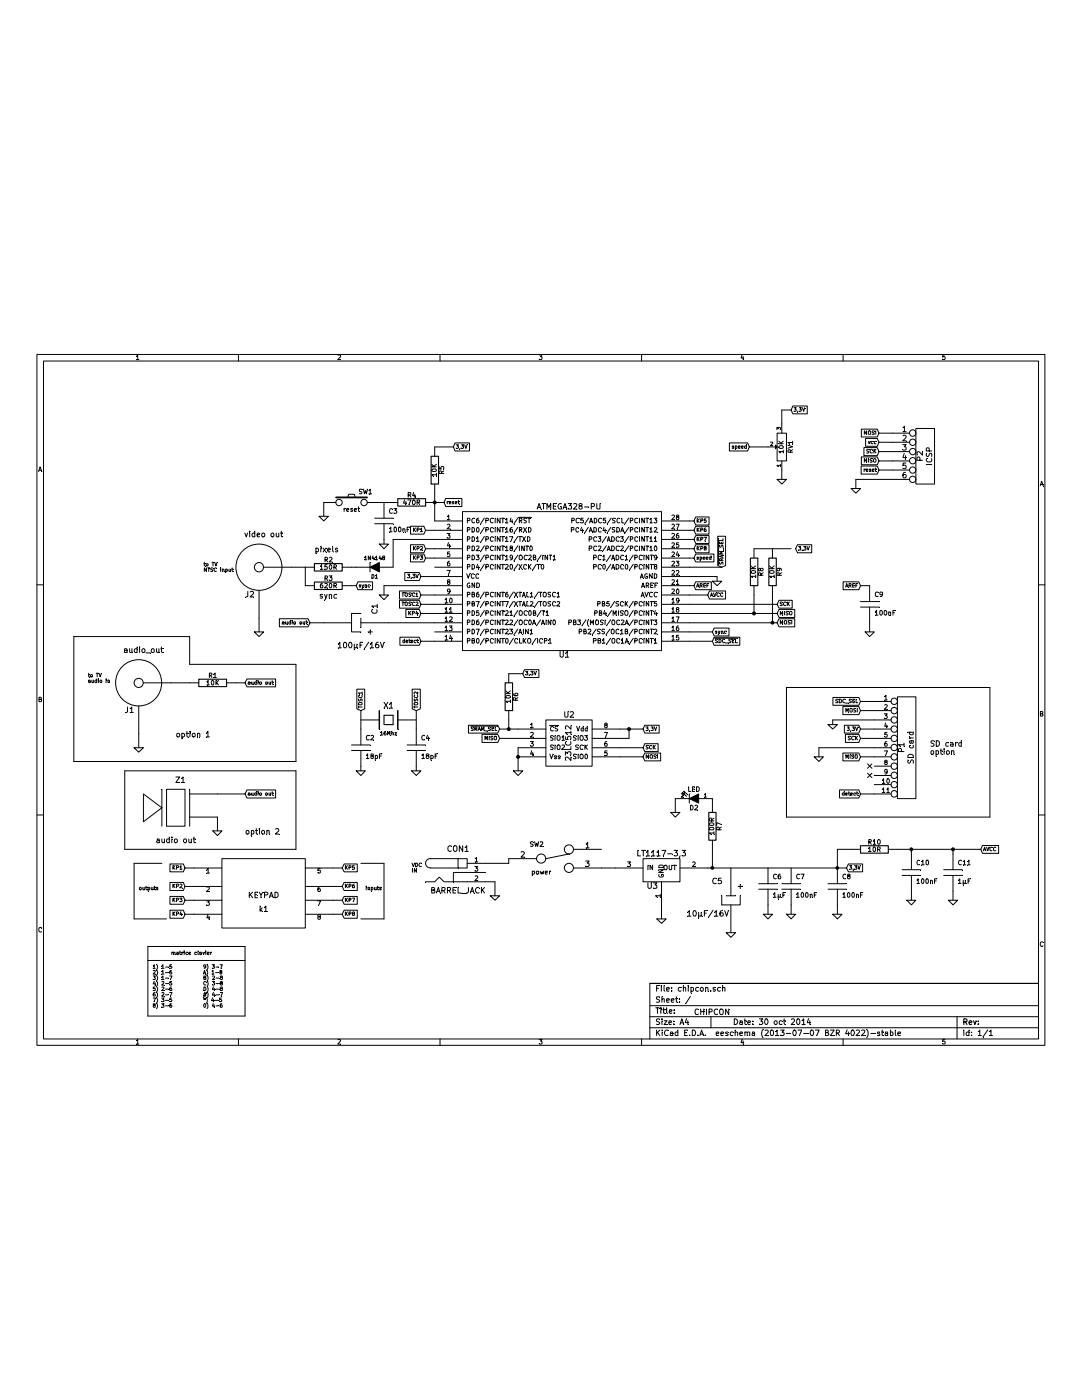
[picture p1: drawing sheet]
EESchema Schematic File Version 2
LIBS:power
LIBS:device
LIBS:transistors
LIBS:conn
LIBS:linear
LIBS:regul
LIBS:74xx
LIBS:cmos4000
LIBS:adc-dac
LIBS:memory
LIBS:xilinx
LIBS:special
LIBS:microcontrollers
LIBS:dsp
LIBS:microchip
LIBS:analog_switches
LIBS:motorola
LIBS:texas
LIBS:intel
LIBS:audio
LIBS:interface
LIBS:digital-audio
LIBS:philips
LIBS:display
LIBS:cypress
LIBS:siliconi
LIBS:opto
LIBS:atmel
LIBS:contrib
LIBS:valves
LIBS:librairie-personnelle
LIBS:chipcon-cache
EELAYER 27 0
EELAYER END
$Descr A4 11693 8268
encoding utf-8
Sheet 1 1
Title ""
Date "30 oct 2014"
Rev ""
Comp ""
Comment1 ""
Comment2 ""
Comment3 ""
Comment4 ""
$EndDescr
$Comp
L ATMEGA328-PU U1
U 1 1
P 6100 2650
F 0 "U1" H 6100 1650 60  0000 C CNN
F 1 "ATMEGA328-PU" H 6150 3250 60  0000 C CNN
F 2 "" H 6100 2650 60  0000 C CNN
F 3 "" H 6100 2650 60  0000 C CNN
	1    6100 2650
	1    0    0    -1  
$EndComp
$Comp
L PHONO_JACK J2
U 1 1
P 2800 2700
F 0 "J2" H 2700 2400 60  0000 C CNN
F 1 "video out" H 2850 3050 60  0000 C CNN
F 2 "~" H 2800 2700 60  0000 C CNN
F 3 "~" H 2800 2700 60  0000 C CNN
	1    2800 2700
	1    0    0    -1  
$EndComp
$Comp
L GND #PWR3
U 1 1
P 2800 3400
F 0 "#PWR3" H 2800 3400 30  0001 C CNN
F 1 "GND" H 2800 3330 30  0001 C CNN
F 2 "" H 2800 3400 60  0000 C CNN
F 3 "" H 2800 3400 60  0000 C CNN
	1    2800 3400
	1    0    0    -1  
$EndComp
$Comp
L R R2
U 1 1
P 3550 2700
F 0 "R2" V 3630 2700 50  0000 C CNN
F 1 "150R" V 3550 2700 50  0000 C CNN
F 2 "~" H 3550 2700 60  0000 C CNN
F 3 "~" H 3550 2700 60  0000 C CNN
	1    3550 2700
	0    -1   -1   0   
$EndComp
$Comp
L R R3
U 1 1
P 3550 2900
F 0 "R3" V 3630 2900 50  0000 C CNN
F 1 "620R" V 3550 2900 50  0000 C CNN
F 2 "~" H 3550 2900 60  0000 C CNN
F 3 "~" H 3550 2900 60  0000 C CNN
	1    3550 2900
	0    -1   -1   0   
$EndComp
Text Notes 3400 2550 0    60   ~ 0
pixels\n
Text Notes 3450 3050 0    60   ~ 0
sync
$Comp
L DIODE D1
U 1 1
P 4050 2700
F 0 "D1" H 4050 2800 40  0000 C CNN
F 1 "1N4148" H 4050 2600 40  0000 C CNN
F 2 "~" H 4050 2700 60  0000 C CNN
F 3 "~" H 4050 2700 60  0000 C CNN
	1    4050 2700
	-1   0    0    1   
$EndComp
Text GLabel 7700 3500 2    39   Input ~ 0
~SDC_SEL
Text GLabel 8400 3100 2    39   Input ~ 0
SCK
Text GLabel 8400 3300 2    39   Input ~ 0
MOSI
Text GLabel 8400 3200 2    39   Input ~ 0
MISO
$Comp
L LT1117 U3
U 1 1
P 7150 6100
F 0 "U3" H 7050 6050 60  0000 C CNN
F 1 "LT1117-3,3" H 7150 6400 60  0000 C CNN
F 2 "" H 7150 6100 60  0000 C CNN
F 3 "" H 7150 6100 60  0000 C CNN
	1    7150 6100
	1    0    0    -1  
$EndComp
$Comp
L C C6
U 1 1
P 8300 6150
F 0 "C6" H 8350 6250 50  0000 L CNN
F 1 "1µF" H 8350 6050 50  0000 L CNN
F 2 "~" H 8300 6150 60  0000 C CNN
F 3 "~" H 8300 6150 60  0000 C CNN
	1    8300 6150
	1    0    0    -1  
$EndComp
$Comp
L BARREL_JACK CON1
U 1 1
P 4950 6000
F 0 "CON1" H 4950 6250 60  0000 C CNN
F 1 "BARREL_JACK" H 4950 5800 60  0000 C CNN
F 2 "" H 4950 6000 60  0000 C CNN
F 3 "" H 4950 6000 60  0000 C CNN
	1    4950 6000
	1    0    0    -1  
$EndComp
$Comp
L GND #PWR9
U 1 1
P 5350 6250
F 0 "#PWR9" H 5350 6250 30  0001 C CNN
F 1 "GND" H 5350 6180 30  0001 C CNN
F 2 "" H 5350 6250 60  0000 C CNN
F 3 "" H 5350 6250 60  0000 C CNN
	1    5350 6250
	1    0    0    -1  
$EndComp
$Comp
L C C10
U 1 1
P 9850 6000
F 0 "C10" H 9900 6100 50  0000 L CNN
F 1 "100nF" H 9900 5900 50  0000 L CNN
F 2 "~" H 9850 6000 60  0000 C CNN
F 3 "~" H 9850 6000 60  0000 C CNN
	1    9850 6000
	1    0    0    -1  
$EndComp
$Comp
L GND #PWR11
U 1 1
P 7150 6500
F 0 "#PWR11" H 7150 6500 30  0001 C CNN
F 1 "GND" H 7150 6430 30  0001 C CNN
F 2 "" H 7150 6500 60  0000 C CNN
F 3 "" H 7150 6500 60  0000 C CNN
	1    7150 6500
	1    0    0    -1  
$EndComp
$Comp
L GND #PWR15
U 1 1
P 8300 6450
F 0 "#PWR15" H 8300 6450 30  0001 C CNN
F 1 "GND" H 8300 6380 30  0001 C CNN
F 2 "" H 8300 6450 60  0000 C CNN
F 3 "" H 8300 6450 60  0000 C CNN
	1    8300 6450
	1    0    0    -1  
$EndComp
Text Notes 4450 5950 0    39   ~ 0
VDC\nIN
Text GLabel 9150 5950 2    39   Input ~ 0
3,3V
Text GLabel 4550 2800 0    39   Input ~ 0
3,3V
Text GLabel 7650 3000 2    39   Input ~ 0
AVCC
$Comp
L C C11
U 1 1
P 10300 6000
F 0 "C11" H 10350 6100 50  0000 L CNN
F 1 "1µF" H 10350 5900 50  0000 L CNN
F 2 "~" H 10300 6000 60  0000 C CNN
F 3 "~" H 10300 6000 60  0000 C CNN
	1    10300 6000
	1    0    0    -1  
$EndComp
$Comp
L C C7
U 1 1
P 8550 6150
F 0 "C7" H 8600 6250 50  0000 L CNN
F 1 "100nF" H 8600 6050 50  0000 L CNN
F 2 "~" H 8550 6150 60  0000 C CNN
F 3 "~" H 8550 6150 60  0000 C CNN
	1    8550 6150
	1    0    0    -1  
$EndComp
$Comp
L GND #PWR17
U 1 1
P 8550 6450
F 0 "#PWR17" H 8550 6450 30  0001 C CNN
F 1 "GND" H 8550 6380 30  0001 C CNN
F 2 "" H 8550 6450 60  0000 C CNN
F 3 "" H 8550 6450 60  0000 C CNN
	1    8550 6450
	1    0    0    -1  
$EndComp
$Comp
L GND #PWR7
U 1 1
P 4150 3000
F 0 "#PWR7" H 4150 3000 30  0001 C CNN
F 1 "GND" H 4150 2930 30  0001 C CNN
F 2 "" H 4150 3000 60  0000 C CNN
F 3 "" H 4150 3000 60  0000 C CNN
	1    4150 3000
	1    0    0    -1  
$EndComp
$Comp
L GND #PWR13
U 1 1
P 7750 2850
F 0 "#PWR13" H 7750 2850 30  0001 C CNN
F 1 "GND" H 7750 2780 30  0001 C CNN
F 2 "" H 7750 2850 60  0000 C CNN
F 3 "" H 7750 2850 60  0000 C CNN
	1    7750 2850
	1    0    0    -1  
$EndComp
$Comp
L SWITCH_INV SW2
U 1 1
P 6000 5850
F 0 "SW2" H 5800 6000 50  0000 C CNN
F 1 "power" H 5850 5700 50  0000 C CNN
F 2 "~" H 6000 5850 60  0000 C CNN
F 3 "~" H 6000 5850 60  0000 C CNN
	1    6000 5850
	1    0    0    -1  
$EndComp
$Comp
L R R8
U 1 1
P 8150 2750
F 0 "R8" V 8230 2750 50  0000 C CNN
F 1 "10K" V 8150 2750 50  0000 C CNN
F 2 "~" H 8150 2750 60  0000 C CNN
F 3 "~" H 8150 2750 60  0000 C CNN
	1    8150 2750
	1    0    0    -1  
$EndComp
$Comp
L R R9
U 1 1
P 8350 2750
F 0 "R9" V 8430 2750 50  0000 C CNN
F 1 "10K" V 8350 2750 50  0000 C CNN
F 2 "~" H 8350 2750 60  0000 C CNN
F 3 "~" H 8350 2750 60  0000 C CNN
	1    8350 2750
	1    0    0    -1  
$EndComp
Text GLabel 8600 2500 2    39   Input ~ 0
3,3V
$Comp
L R R5
U 1 1
P 4700 1650
F 0 "R5" V 4780 1650 50  0000 C CNN
F 1 "10K" V 4700 1650 50  0000 C CNN
F 2 "~" H 4700 1650 60  0000 C CNN
F 3 "~" H 4700 1650 60  0000 C CNN
	1    4700 1650
	1    0    0    -1  
$EndComp
Text GLabel 4900 1400 2    39   Input ~ 0
3,3V
$Comp
L SW_PUSH SW1
U 1 1
P 3800 2000
F 0 "SW1" H 3950 2110 50  0000 C CNN
F 1 "reset" H 3800 1920 50  0000 C CNN
F 2 "~" H 3800 2000 60  0000 C CNN
F 3 "~" H 3800 2000 60  0000 C CNN
	1    3800 2000
	1    0    0    -1  
$EndComp
$Comp
L GND #PWR4
U 1 1
P 3500 2150
F 0 "#PWR4" H 3500 2150 30  0001 C CNN
F 1 "GND" H 3500 2080 30  0001 C CNN
F 2 "" H 3500 2150 60  0000 C CNN
F 3 "" H 3500 2150 60  0000 C CNN
	1    3500 2150
	1    0    0    -1  
$EndComp
Text Notes 7500 7550 0    59   ~ 0
CHIPCON\n
$Comp
L CONN_6 P2
U 1 1
P 10000 1500
F 0 "P2" V 9950 1500 60  0000 C CNN
F 1 "ICSP" V 10050 1500 60  0000 C CNN
F 2 "" H 10000 1500 60  0000 C CNN
F 3 "" H 10000 1500 60  0000 C CNN
	1    10000 1500
	1    0    0    -1  
$EndComp
Text GLabel 9500 1350 0    39   Input ~ 0
vcc
Text GLabel 9500 1650 0    39   Input ~ 0
reset
Text GLabel 4800 2000 2    39   Input ~ 0
reset
Text GLabel 10600 5750 2    39   Input ~ 0
AVCC
$Comp
L GND #PWR21
U 1 1
P 9250 1850
F 0 "#PWR21" H 9250 1850 30  0001 C CNN
F 1 "GND" H 9250 1780 30  0001 C CNN
F 2 "" H 9250 1850 60  0000 C CNN
F 3 "" H 9250 1850 60  0000 C CNN
	1    9250 1850
	1    0    0    -1  
$EndComp
Text GLabel 9300 4450 0    39   Input ~ 0
3,3V
$Comp
L GND #PWR19
U 1 1
P 9000 4400
F 0 "#PWR19" H 9000 4400 30  0001 C CNN
F 1 "GND" H 9000 4330 30  0001 C CNN
F 2 "" H 9000 4400 60  0000 C CNN
F 3 "" H 9000 4400 60  0000 C CNN
	1    9000 4400
	1    0    0    -1  
$EndComp
$Comp
L GND #PWR18
U 1 1
P 8850 4750
F 0 "#PWR18" H 8850 4750 30  0001 C CNN
F 1 "GND" H 8850 4680 30  0001 C CNN
F 2 "" H 8850 4750 60  0000 C CNN
F 3 "" H 8850 4750 60  0000 C CNN
	1    8850 4750
	1    0    0    -1  
$EndComp
Text GLabel 9300 4150 0    39   Input ~ 0
SDC_SEL
Text GLabel 9300 4250 0    39   Input ~ 0
MOSI
Text GLabel 9300 4550 0    39   Input ~ 0
SCK
Text GLabel 9300 4750 0    39   Input ~ 0
MISO
NoConn ~ 9400 4850
NoConn ~ 9400 4950
$Comp
L 23LC512 U2
U 1 1
P 6150 4550
F 0 "U2" H 6150 4800 60  0000 C CNN
F 1 "23LC512" V 6150 4500 60  0000 C CNN
F 2 "~" H 6150 4550 60  0000 C CNN
F 3 "~" H 6150 4550 60  0000 C CNN
	1    6150 4550
	1    0    0    -1  
$EndComp
$Comp
L GND #PWR10
U 1 1
P 5600 4900
F 0 "#PWR10" H 5600 4900 30  0001 C CNN
F 1 "GND" H 5600 4830 30  0001 C CNN
F 2 "" H 5600 4900 60  0000 C CNN
F 3 "" H 5600 4900 60  0000 C CNN
	1    5600 4900
	1    0    0    -1  
$EndComp
Text GLabel 6950 4450 2    39   Input ~ 0
3,3V
$Comp
L C C8
U 1 1
P 9050 6150
F 0 "C8" H 9100 6250 50  0000 L CNN
F 1 "100nF" H 9100 6050 50  0000 L CNN
F 2 "~" H 9050 6150 60  0000 C CNN
F 3 "~" H 9050 6150 60  0000 C CNN
	1    9050 6150
	1    0    0    -1  
$EndComp
$Comp
L GND #PWR20
U 1 1
P 9050 6450
F 0 "#PWR20" H 9050 6450 30  0001 C CNN
F 1 "GND" H 9050 6380 30  0001 C CNN
F 2 "" H 9050 6450 60  0000 C CNN
F 3 "" H 9050 6450 60  0000 C CNN
	1    9050 6450
	1    0    0    -1  
$EndComp
$Comp
L CRYSTAL X1
U 1 1
P 4200 4350
F 0 "X1" H 4200 4500 60  0000 C CNN
F 1 "16Mhz" H 4200 4200 39  0000 C CNN
F 2 "~" H 4200 4350 60  0000 C CNN
F 3 "~" H 4200 4350 60  0000 C CNN
	1    4200 4350
	1    0    0    -1  
$EndComp
$Comp
L C C2
U 1 1
P 3900 4650
F 0 "C2" H 3950 4750 50  0000 L CNN
F 1 "18pF" H 3950 4550 50  0000 L CNN
F 2 "~" H 3900 4650 60  0000 C CNN
F 3 "~" H 3900 4650 60  0000 C CNN
	1    3900 4650
	1    0    0    -1  
$EndComp
$Comp
L C C4
U 1 1
P 4500 4650
F 0 "C4" H 4550 4750 50  0000 L CNN
F 1 "18pF" H 4550 4550 50  0000 L CNN
F 2 "~" H 4500 4650 60  0000 C CNN
F 3 "~" H 4500 4650 60  0000 C CNN
	1    4500 4650
	1    0    0    -1  
$EndComp
$Comp
L GND #PWR5
U 1 1
P 3900 4900
F 0 "#PWR5" H 3900 4900 30  0001 C CNN
F 1 "GND" H 3900 4830 30  0001 C CNN
F 2 "" H 3900 4900 60  0000 C CNN
F 3 "" H 3900 4900 60  0000 C CNN
	1    3900 4900
	1    0    0    -1  
$EndComp
$Comp
L GND #PWR8
U 1 1
P 4500 4900
F 0 "#PWR8" H 4500 4900 30  0001 C CNN
F 1 "GND" H 4500 4830 30  0001 C CNN
F 2 "" H 4500 4900 60  0000 C CNN
F 3 "" H 4500 4900 60  0000 C CNN
	1    4500 4900
	1    0    0    -1  
$EndComp
Text GLabel 3900 4250 1    39   Input ~ 0
TOSC1
Text GLabel 4500 4250 1    39   Input ~ 0
TOSC2
Text GLabel 4550 3000 0    39   Input ~ 0
TOSC1
Text GLabel 4550 3100 0    39   Input ~ 0
TOSC2
Text GLabel 3850 2900 2    39   Input ~ 0
sync
Text GLabel 7700 3400 2    39   Input ~ 0
sync
Text GLabel 7800 2700 1    39   Input ~ 0
~SRAM_SEL
Text GLabel 9500 1550 0    39   Input ~ 0
MISO
Text GLabel 9500 1450 0    39   Input ~ 0
SCK
Text GLabel 9500 1250 0    39   Input ~ 0
MOSI
Text GLabel 5400 4450 0    39   Input ~ 0
~SRAM_SEL
Text GLabel 6950 4650 2    39   Input ~ 0
SCK
Text GLabel 6950 4750 2    39   Input ~ 0
MOSI
Text GLabel 5400 4550 0    39   Input ~ 0
MISO
$Comp
L PHONO_JACK J1
U 1 1
P 1500 3950
F 0 "J1" H 1400 3650 60  0000 C CNN
F 1 "audio_out" H 1550 4300 60  0000 C CNN
F 2 "~" H 1500 3950 60  0000 C CNN
F 3 "~" H 1500 3950 60  0000 C CNN
	1    1500 3950
	1    0    0    -1  
$EndComp
$Comp
L GND #PWR1
U 1 1
P 1500 4650
F 0 "#PWR1" H 1500 4650 30  0001 C CNN
F 1 "GND" H 1500 4580 30  0001 C CNN
F 2 "" H 1500 4650 60  0000 C CNN
F 3 "" H 1500 4650 60  0000 C CNN
	1    1500 4650
	1    0    0    -1  
$EndComp
$Comp
L R R1
U 1 1
P 2300 3950
F 0 "R1" V 2380 3950 50  0000 C CNN
F 1 "10K" V 2300 3950 50  0000 C CNN
F 2 "~" H 2300 3950 60  0000 C CNN
F 3 "~" H 2300 3950 60  0000 C CNN
	1    2300 3950
	0    -1   -1   0   
$EndComp
$Comp
L R R6
U 1 1
P 5500 4100
F 0 "R6" V 5580 4100 50  0000 C CNN
F 1 "10K" V 5500 4100 50  0000 C CNN
F 2 "~" H 5500 4100 60  0000 C CNN
F 3 "~" H 5500 4100 60  0000 C CNN
	1    5500 4100
	1    0    0    -1  
$EndComp
Text GLabel 5650 3850 2    39   Input ~ 0
3,3V
$Comp
L KEYPAD k1
U 1 1
P 2850 6300
F 0 "k1" H 2850 6200 60  0000 C CNN
F 1 "KEYPAD" H 2850 6350 60  0000 C CNN
F 2 "~" H 2850 6300 60  0000 C CNN
F 3 "~" H 2850 6300 60  0000 C CNN
	1    2850 6300
	1    0    0    -1  
$EndComp
Text GLabel 2000 5950 0    39   Input ~ 0
KP1
Text GLabel 2000 6150 0    39   Input ~ 0
KP2
Text GLabel 2000 6300 0    39   Input ~ 0
KP3
Text GLabel 2000 6450 0    39   Input ~ 0
KP4
Text GLabel 3700 5950 2    39   Input ~ 0
KP5
Text GLabel 3700 6150 2    39   Input ~ 0
KP6
Text GLabel 3700 6300 2    39   Input ~ 0
KP7
Text GLabel 3700 6450 2    39   Input ~ 0
KP8
Text GLabel 7500 2500 2    39   Input ~ 0
KP8
Text GLabel 7500 2400 2    39   Input ~ 0
KP7
Text GLabel 7500 2300 2    39   Input ~ 0
KP6
Text GLabel 7500 2200 2    39   Input ~ 0
KP5
Text GLabel 4600 2300 0    39   Input ~ 0
KP1
Text GLabel 4600 2500 0    39   Input ~ 0
KP2
Text GLabel 4600 2600 0    39   Input ~ 0
KP3
Text GLabel 4550 3200 0    39   Input ~ 0
KP4
Text Notes 1500 6200 0    39   ~ 0
outputs
Text Notes 3950 6200 0    39   ~ 0
inputs
Text Notes 1650 7050 0    39   ~ 0
1) 1-5           9) 3-7\n2) 1-6           A) 1-8\n3) 1-7           B) 2-8\n4) 2-5           C) 3-8\n5) 2-6           D) 4-8\n6) 2-7           #) 4-7\n7) 3-5           *) 4-5\n8) 3-6           0) 4-6
Text Notes 1850 6900 0    39   ~ 0
matrice clavier\n
$Comp
L CONN_11 P1
U 1 1
P 9800 4650
F 0 "P1" V 9750 4650 60  0000 C CNN
F 1 "SD card" V 9850 4650 60  0000 C CNN
F 2 "" H 9800 4650 60  0000 C CNN
F 3 "" H 9800 4650 60  0000 C CNN
	1    9800 4650
	1    0    0    -1  
$EndComp
Text GLabel 9300 5150 0    39   Input ~ 0
detect
Text GLabel 4550 3500 0    39   Input ~ 0
detect
$Comp
L R R4
U 1 1
P 4450 2000
F 0 "R4" V 4530 2000 50  0000 C CNN
F 1 "470R" V 4450 2000 50  0000 C CNN
F 2 "~" H 4450 2000 60  0000 C CNN
F 3 "~" H 4450 2000 60  0000 C CNN
	1    4450 2000
	0    -1   -1   0   
$EndComp
$Comp
L C C3
U 1 1
P 4150 2200
F 0 "C3" H 4200 2300 50  0000 L CNN
F 1 "100nF" H 4200 2100 50  0000 L CNN
F 2 "~" H 4150 2200 60  0000 C CNN
F 3 "~" H 4150 2200 60  0000 C CNN
	1    4150 2200
	1    0    0    -1  
$EndComp
$Comp
L GND #PWR6
U 1 1
P 4150 2450
F 0 "#PWR6" H 4150 2450 30  0001 C CNN
F 1 "GND" H 4150 2380 30  0001 C CNN
F 2 "" H 4150 2450 60  0000 C CNN
F 3 "" H 4150 2450 60  0000 C CNN
	1    4150 2450
	1    0    0    -1  
$EndComp
Text GLabel 7500 2600 2    39   Input ~ 0
speed
Text GLabel 8100 1400 0    39   Input ~ 0
speed
$Comp
L POT RV1
U 1 1
P 8450 1400
F 0 "RV1" H 8450 1300 50  0000 C CNN
F 1 "10K" H 8450 1400 50  0000 C CNN
F 2 "~" H 8450 1400 60  0000 C CNN
F 3 "~" H 8450 1400 60  0000 C CNN
	1    8450 1400
	0    -1   -1   0   
$EndComp
$Comp
L GND #PWR16
U 1 1
P 8450 1750
F 0 "#PWR16" H 8450 1750 30  0001 C CNN
F 1 "GND" H 8450 1680 30  0001 C CNN
F 2 "" H 8450 1750 60  0000 C CNN
F 3 "" H 8450 1750 60  0000 C CNN
	1    8450 1750
	1    0    0    -1  
$EndComp
Text GLabel 8550 1000 2    39   Input ~ 0
3,3V
$Comp
L C C9
U 1 1
P 9400 3100
F 0 "C9" H 9450 3200 50  0000 L CNN
F 1 "100nF" H 9450 3000 50  0000 L CNN
F 2 "~" H 9400 3100 60  0000 C CNN
F 3 "~" H 9400 3100 60  0000 C CNN
	1    9400 3100
	1    0    0    -1  
$EndComp
$Comp
L GND #PWR22
U 1 1
P 9400 3400
F 0 "#PWR22" H 9400 3400 30  0001 C CNN
F 1 "GND" H 9400 3330 30  0001 C CNN
F 2 "" H 9400 3400 60  0000 C CNN
F 3 "" H 9400 3400 60  0000 C CNN
	1    9400 3400
	1    0    0    -1  
$EndComp
Text GLabel 9300 2900 0    39   Input ~ 0
AREF
Wire Wire Line
	2800 3250 2800 3400
Wire Wire Line
	3150 2700 3300 2700
Wire Wire Line
	3300 2700 3300 2900
Wire Wire Line
	3800 2700 3850 2700
Wire Wire Line
	4250 2700 4250 2400
Wire Wire Line
	4250 2400 4700 2400
Wire Wire Line
	4600 2600 4700 2600
Wire Wire Line
	7450 3100 8400 3100
Wire Wire Line
	7450 3200 8400 3200
Wire Wire Line
	7450 3300 8400 3300
Wire Wire Line
	5250 6100 5350 6100
Wire Wire Line
	5350 6100 5350 6250
Wire Wire Line
	7150 6400 7150 6500
Wire Wire Line
	8300 6350 8300 6450
Wire Wire Line
	7650 5950 9150 5950
Wire Wire Line
	7650 3000 7450 3000
Wire Wire Line
	4700 2800 4550 2800
Wire Wire Line
	8550 6350 8550 6450
Wire Wire Line
	4150 2900 4700 2900
Wire Wire Line
	7450 2800 7750 2800
Wire Wire Line
	7750 2800 7750 2850
Wire Wire Line
	6650 5950 6500 5950
Wire Wire Line
	5250 5900 5500 5900
Wire Wire Line
	5500 5900 5500 5850
Wire Wire Line
	4900 1400 4700 1400
Wire Wire Line
	4700 1900 4700 2200
Wire Wire Line
	3500 2000 3500 2150
Wire Wire Line
	9500 1250 9650 1250
Wire Wire Line
	9500 1350 9650 1350
Wire Wire Line
	9500 1450 9650 1450
Wire Wire Line
	9500 1550 9650 1550
Wire Wire Line
	9500 1650 9650 1650
Wire Wire Line
	9250 1750 9650 1750
Wire Wire Line
	4800 2000 4700 2000
Connection ~ 4700 2000
Wire Wire Line
	9050 5750 9200 5750
Wire Wire Line
	9050 5750 9050 5950
Connection ~ 9050 5950
Wire Wire Line
	9250 1750 9250 1850
Wire Wire Line
	9300 4450 9450 4450
Wire Wire Line
	9450 4350 9000 4350
Wire Wire Line
	9000 4350 9000 4400
Wire Wire Line
	8850 4650 9450 4650
Wire Wire Line
	9300 4150 9450 4150
Wire Wire Line
	9300 4250 9450 4250
Wire Wire Line
	9300 4550 9450 4550
Wire Wire Line
	8850 4650 8850 4750
Wire Wire Line
	9300 4750 9450 4750
Wire Wire Line
	5600 4650 5600 4900
Wire Wire Line
	9050 6350 9050 6450
Wire Wire Line
	4150 2900 4150 3000
Wire Wire Line
	4550 3000 4700 3000
Wire Wire Line
	4550 3100 4700 3100
Wire Wire Line
	3900 4250 3900 4450
Wire Wire Line
	4500 4250 4500 4450
Wire Wire Line
	3900 4850 3900 4900
Wire Wire Line
	4500 4850 4500 4900
Wire Wire Line
	3850 2900 3800 2900
Wire Wire Line
	7700 3400 7450 3400
Wire Wire Line
	7450 3500 7700 3500
Wire Wire Line
	8150 3000 8150 3200
Connection ~ 8150 3200
Wire Wire Line
	8350 3000 8350 3300
Connection ~ 8350 3300
Wire Wire Line
	6800 4550 6800 4450
Connection ~ 6800 4450
Wire Wire Line
	6800 4550 6700 4550
Wire Wire Line
	7450 2700 7800 2700
Wire Wire Line
	6950 4650 6700 4650
Wire Wire Line
	6700 4450 6950 4450
Wire Wire Line
	5400 4450 5600 4450
Wire Wire Line
	5400 4550 5600 4550
Wire Wire Line
	6950 4750 6700 4750
Connection ~ 5600 4750
Wire Wire Line
	1500 4500 1500 4650
Wire Wire Line
	1850 3950 2050 3950
Wire Wire Line
	5500 4350 5500 4450
Connection ~ 5500 4450
Wire Wire Line
	5650 3850 5500 3850
Wire Wire Line
	3600 5950 3700 5950
Wire Wire Line
	3600 6150 3700 6150
Wire Wire Line
	3600 6300 3700 6300
Wire Wire Line
	3600 6450 3700 6450
Wire Wire Line
	2000 5950 2100 5950
Wire Wire Line
	2000 6150 2100 6150
Wire Wire Line
	2000 6300 2100 6300
Wire Wire Line
	2000 6450 2100 6450
Wire Wire Line
	7450 2200 7500 2200
Wire Wire Line
	7450 2300 7500 2300
Wire Wire Line
	7450 2400 7500 2400
Wire Wire Line
	7450 2500 7500 2500
Wire Wire Line
	4600 2500 4700 2500
Wire Notes Line
	1750 5900 1450 5900
Wire Notes Line
	1450 5900 1450 6500
Wire Notes Line
	1450 6500 1800 6500
Wire Notes Line
	3900 5900 4150 5900
Wire Notes Line
	4150 5900 4150 6500
Wire Notes Line
	4150 6500 3900 6500
Wire Notes Line
	1600 6800 1600 7550
Wire Notes Line
	1600 7550 2650 7550
Wire Notes Line
	2650 7550 2650 6800
Wire Notes Line
	2650 6800 1600 6800
Wire Notes Line
	1600 6950 2650 6950
Wire Wire Line
	4550 3200 4700 3200
Wire Wire Line
	4600 2300 4700 2300
Wire Wire Line
	9300 5150 9450 5150
Wire Wire Line
	4550 3500 4700 3500
Wire Wire Line
	4150 2400 4150 2450
Wire Wire Line
	4100 2000 4200 2000
Wire Wire Line
	7450 2600 7500 2600
Wire Wire Line
	8100 1400 8300 1400
Wire Wire Line
	8550 1000 8450 1000
Wire Wire Line
	8450 1000 8450 1150
Wire Wire Line
	8450 1650 8450 1750
Wire Wire Line
	9400 3300 9400 3400
Wire Wire Line
	9300 2900 9400 2900
Text GLabel 7500 2900 2    39   Input ~ 0
AREF
Wire Wire Line
	7450 2900 7500 2900
Text Notes 2200 2700 0    39   ~ 0
to TV\nNTSC input
Text Notes 950  3900 0    39   ~ 0
to TV\naudio in
Text GLabel 3350 3300 0    39   Input ~ 0
audio out
Wire Wire Line
	4200 3300 4700 3300
Text GLabel 2650 3950 2    39   Input ~ 0
audio out
Wire Wire Line
	2550 3950 2650 3950
$Comp
L ELECTROLYTIC C1
U 1 1
P 3800 3300
F 0 "C1" H 3650 3550 60  0000 C CNN
F 1 "100µF/16V" V 4050 3400 60  0000 C CNN
F 2 "~" H 3800 3300 60  0000 C CNN
F 3 "~" H 3800 3300 60  0000 C CNN
	1    3800 3300
	0    1    1    0   
$EndComp
$Comp
L PIEZO Z1
U 1 1
P 1900 5300
F 0 "Z1" H 1850 5000 60  0000 C CNN
F 1 "audio out" H 1900 5650 60  0000 C CNN
F 2 "~" H 1900 5300 60  0000 C CNN
F 3 "~" H 1900 5300 60  0000 C CNN
	1    1900 5300
	-1   0    0    1   
$EndComp
$Comp
L GND #PWR2
U 1 1
P 2350 5550
F 0 "#PWR2" H 2350 5550 30  0001 C CNN
F 1 "GND" H 2350 5480 30  0001 C CNN
F 2 "~" H 2350 5550 60  0000 C CNN
F 3 "~" H 2350 5550 60  0000 C CNN
	1    2350 5550
	1    0    0    -1  
$EndComp
Wire Wire Line
	2350 5550 2350 5400
Text GLabel 2650 5150 2    39   Input ~ 0
audio out
Wire Wire Line
	2650 5150 2350 5150
Wire Notes Line
	800  3450 800  4800
Wire Notes Line
	800  4800 3200 4800
Wire Notes Line
	3200 4800 3200 3750
Wire Notes Line
	3200 3750 2050 3750
Wire Notes Line
	2050 3750 2050 3450
Wire Notes Line
	2050 3450 800  3450
Wire Notes Line
	1350 5750 3200 5750
Wire Notes Line
	3200 5750 3200 4900
Wire Notes Line
	3200 4900 1350 4900
Text Notes 1900 4550 0    59   ~ 0
option 1
Text Notes 2650 5600 0    59   ~ 0
option 2
Wire Notes Line
	1350 4900 1350 5750
Wire Notes Line
	8500 4000 8500 5400
Wire Notes Line
	8500 5400 10700 5400
Wire Notes Line
	10700 5400 10700 4000
Wire Notes Line
	10700 4000 8500 4000
Text Notes 10050 4650 0    59   ~ 0
SD card\noption
Wire Wire Line
	3350 3300 3500 3300
Wire Wire Line
	8550 2500 8150 2500
$Comp
L R R10
U 1 1
P 9450 5750
F 0 "R10" V 9530 5750 50  0000 C CNN
F 1 "10R" V 9450 5750 50  0000 C CNN
F 2 "~" H 9450 5750 60  0000 C CNN
F 3 "~" H 9450 5750 60  0000 C CNN
	1    9450 5750
	0    -1   -1   0   
$EndComp
Wire Wire Line
	9700 5750 10600 5750
$Comp
L GND #PWR23
U 1 1
P 9850 6300
F 0 "#PWR23" H 9850 6300 30  0001 C CNN
F 1 "GND" H 9850 6230 30  0001 C CNN
F 2 "" H 9850 6300 60  0000 C CNN
F 3 "" H 9850 6300 60  0000 C CNN
	1    9850 6300
	1    0    0    -1  
$EndComp
Wire Wire Line
	9850 6200 9850 6300
Wire Wire Line
	9850 5750 9850 5800
Connection ~ 9850 5750
Wire Wire Line
	10300 5800 10300 5750
Connection ~ 10300 5750
$Comp
L GND #PWR24
U 1 1
P 10300 6300
F 0 "#PWR24" H 10300 6300 30  0001 C CNN
F 1 "GND" H 10300 6230 30  0001 C CNN
F 2 "" H 10300 6300 60  0000 C CNN
F 3 "" H 10300 6300 60  0000 C CNN
	1    10300 6300
	1    0    0    -1  
$EndComp
Wire Wire Line
	10300 6200 10300 6300
$Comp
L ELECTROLYTIC C5
U 1 1
P 7900 6350
F 0 "C5" H 7750 6600 60  0000 C CNN
F 1 "10µF/16V" H 7650 6250 60  0000 C CNN
F 2 "~" H 7900 6350 60  0000 C CNN
F 3 "~" H 7900 6350 60  0000 C CNN
	1    7900 6350
	1    0    0    -1  
$EndComp
$Comp
L GND #PWR14
U 1 1
P 7900 6650
F 0 "#PWR14" H 7900 6650 30  0001 C CNN
F 1 "GND" H 7900 6580 30  0001 C CNN
F 2 "" H 7900 6650 60  0000 C CNN
F 3 "" H 7900 6650 60  0000 C CNN
	1    7900 6650
	1    0    0    -1  
$EndComp
$Comp
L LED D2
U 1 1
P 7500 5200
F 0 "D2" H 7500 5300 50  0000 C CNN
F 1 "LED" H 7500 5100 50  0000 C CNN
F 2 "~" H 7500 5200 60  0000 C CNN
F 3 "~" H 7500 5200 60  0000 C CNN
	1    7500 5200
	-1   0    0    1   
$EndComp
$Comp
L R R7
U 1 1
P 7700 5500
F 0 "R7" V 7780 5500 50  0000 C CNN
F 1 "100R" V 7700 5500 50  0000 C CNN
F 2 "~" H 7700 5500 60  0000 C CNN
F 3 "~" H 7700 5500 60  0000 C CNN
	1    7700 5500
	1    0    0    -1  
$EndComp
$Comp
L GND #PWR12
U 1 1
P 7300 5350
F 0 "#PWR12" H 7300 5350 30  0001 C CNN
F 1 "GND" H 7300 5280 30  0001 C CNN
F 2 "~" H 7300 5350 60  0000 C CNN
F 3 "~" H 7300 5350 60  0000 C CNN
	1    7300 5350
	1    0    0    -1  
$EndComp
Wire Wire Line
	7300 5200 7300 5350
Wire Wire Line
	7700 5200 7700 5250
Wire Wire Line
	7700 5750 7700 5950
Connection ~ 7700 5950
$EndSCHEMATC
